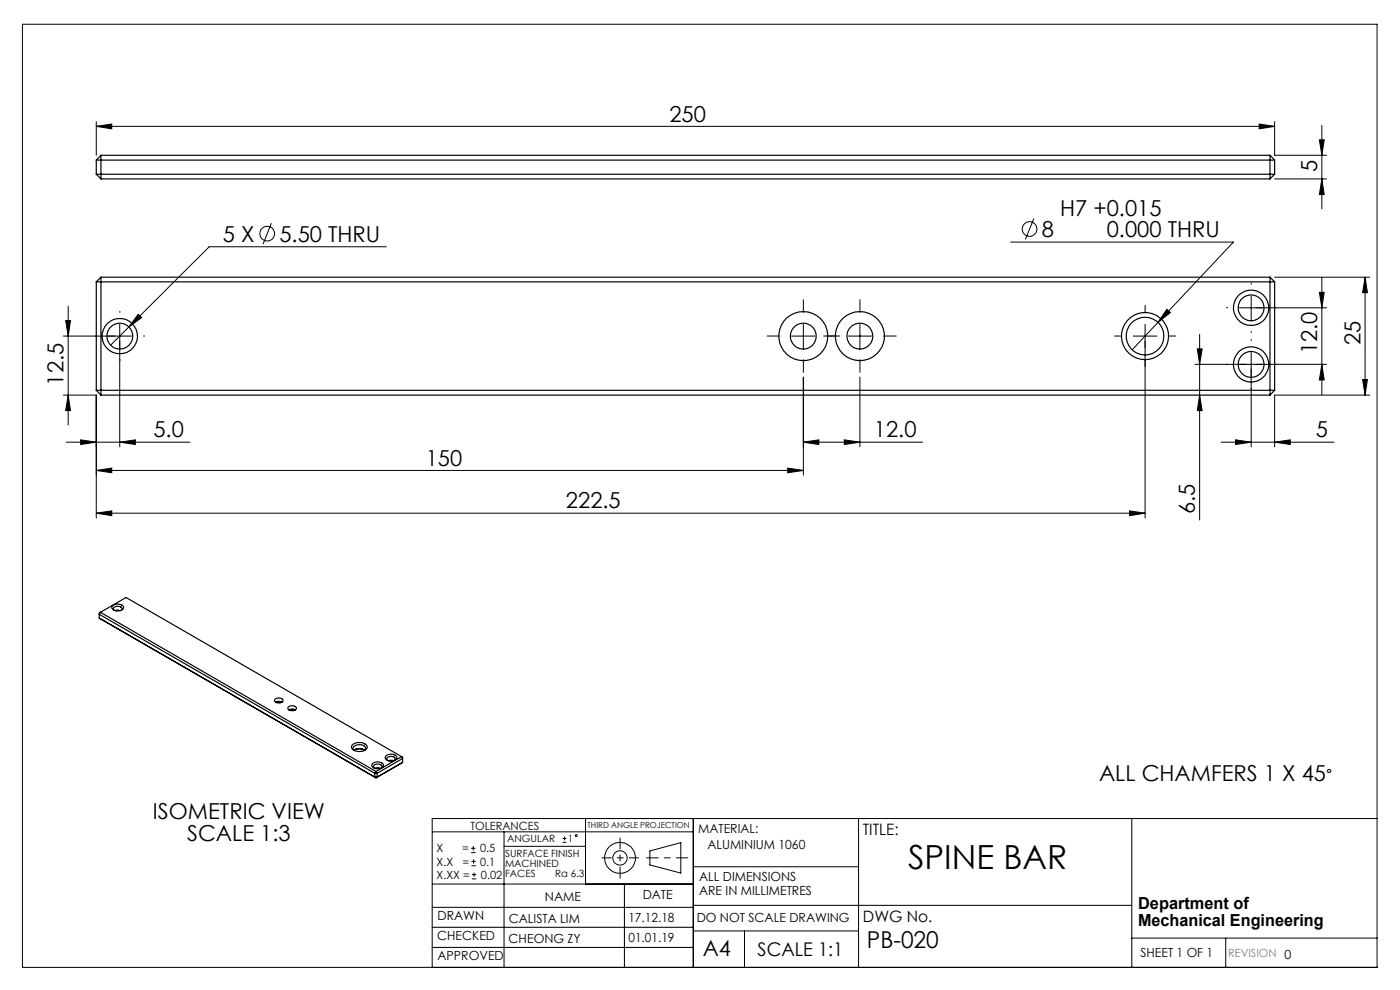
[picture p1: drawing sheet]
<svg xmlns="http://www.w3.org/2000/svg" width="297mm" height="210mm" viewBox="0 0 297 210" stroke-linecap="round" stroke-linejoin="round" font-family="sans-serif">
<g fill="none" stroke="#000" stroke-width=".21">
<path d="M4.8 5.1h287.3v200.1h-287.3zM20.4 26.8l3.3-.5v1zM20.4 25.8v7.1M20.4 26.8h250M267.1 26.3l3.3 .5-3.3 .5zM270.4 38h11M270.4 25.8v7.1h11M279.9 29.7h1l-.5 3.2zM280.4 26.6v17.7M280.4 38l.5 3.3h-1zM57.6 47.3l-1.8 4.5M82 52.3h-37.6l-20.9 20.9"/>
<path d="M214.4 51.4h47.3l-21.5 22.8M219.3 46.3l-1.8 4.5M270.4 58.8h20.2M280.4 58.9v24.7M289.6 58.8v25M289.6 58.8l.5 3.3h-1zM13.9 68h1.1l-.5 3.3zM14.5 64.9v25.3M25.4 68.8v26M27.9 71.3h-14.5M29.3 66.7l.8 .7-2.8 1.9zM167.9 71.3h5"/>
<path d="M170.4 68.8v5M179.9 71.3h5M182.4 68.8v5M240.4 71.3h5M242.9 68.8v41.1M247.5 65.6l.8 .7-2.7 2.1zM253.5 77.3h27.9M254 74h1l-.5 3.3zM254.5 70.9v39.4M262.9 65.3h18.5M265.4 62.8v5M265.4 74.8v20"/>
<path d="M279.9 62h1l-.5 3.3zM280.4 77.3l.5 3.3h-1zM13.4 83.8h7v26.1M14.1 93.8h26.2M14.5 83.8l.5 3.3h-1.1zM17.1 93.3l3.3 .5-3.3 .5zM20.4 99.8l3.3-.5v1zM20.4 99.8h150M25.4 93.8l3.3-.5v1zM167.1 99.3l3.3 .5-3.3 .5zM170.4 93.8l3.3-.5v1zM170.4 80v20.8"/>
<path d="M170.4 93.8h25.3M179.1 93.3l3.3 .5-3.3 .5zM182.4 80v14.8M254.5 83.8l.5 3.3h-1zM259.1 93.8h23.9M262.1 93.3l3.3 .5-3.3 .5zM270.4 93.8l3.3-.5v1zM289.1 80.5h1l-.5 3.3zM290.6 83.8h-20.2v11M20.4 108.9l3.3-.5v1zM20.4 108.9h222.5M239.6 108.4l3.3 .5-3.3 .5z"/>
<path d="M91.7 176.5h55.4M99.9 179.9h1M100.4 179.5v.9M106.9 176.5v28.7M106.9 179.5h17.3M119.3 178.7h.9M119.3 177.9h.9M119.8 177.4v.9M124.2 173.6v13.9M147.1 173.6v31.6M182.1 173.6v31.6M240.1 173.6v31.6"/>
<path d="M292.1 173.6h-200.4v31.6M91.7 196.7h55.4M91.7 192.5h55.4M91.7 187.5h55.4M99.9 180.9h1M100 183.6h.9M100 182.7h.9M100.1 186.4h.9M100.1 185.5h.9M100.5 182.3v.9M100.6 185.1v.9M132.5 187.5v17.7"/>
<path d="M137.9 180.5l6.5-1.8v6.5l-6.5-1.7zM147.1 183.9h35M147.1 197.5h35M147.1 192h93M157.9 197.5v7.7M240.1 199h52M260 199v6.2M91.7 201h55.4"/>
<circle cx="56.7" cy="49.5" r="1.55"/>
<circle cx="218.4" cy="48.6" r="1.56"/>
<circle cx="122.2" cy="177.3" r=".2"/>
<circle cx="131.5" cy="182" r="1.52"/>
<circle cx="131.5" cy="182" r="3.3"/>
</g>
<path d="M145.9 182h-8.7" fill="none" stroke="#000" stroke-width=".21" stroke-dasharray="15.2 1.3 1.3 1.3" stroke-dashoffset="12.8"/>
<path d="M131.5 177.7v8.6" fill="none" stroke="#000" stroke-width=".21" stroke-dasharray="15.2 1.3 1.3 1.3" stroke-dashoffset="12.9"/>
<path d="M127.7 182h7.8" fill="none" stroke="#000" stroke-width=".21" stroke-dasharray="15.2 1.3 1.3 1.3" stroke-dashoffset="13.3"/>
<g fill="none" stroke="#000" stroke-width=".21" stroke-dasharray="15.2 1.3 1.3 1.3">
<path d="M20.4 71.3h-.2M25.4 66.3v-.3M25.4 76.3v.2M30.4 71.3h.3M165.4 71.3h-2.7M170.4 66.3v-2.7M170.4 76.3v2.7M175.4 71.3h2.7M177.4 71.3h-2.7M182.4 66.3v-2.7M182.4 76.3v2.7M187.4 71.3h2.7"/>
<path d="M237.9 71.3h-1.5M242.9 66.3v-1.5M242.9 76.3v1.5M247.9 71.3h1.5M260.4 65.3h-.2M260.4 77.3h-.2M265.4 60.3v-.3M265.4 70.3v.2M265.4 72.3v-.3M270.4 65.3h.3M270.4 77.3h.3M265.4 82.3v.2"/>
</g>
<g fill="#000">
<path d="M289.6 58.8l.5 3.3h-1zM289.1 80.5h1l-.5 3.3zM279.9 62h1l-.5 3.3zM280.4 77.3l.5 3.3h-1zM254 74h1l-.5 3.3zM254.5 83.8l.5 3.3h-1zM13.9 68h1.1l-.5 3.3zM14.5 83.8l.5 3.3h-1.1zM279.9 29.7h1l-.5 3.2zM280.4 38l.5 3.3h-1z"/>
<path d="M25.4 93.8l3.3-.5v1zM17.1 93.3l3.3 .5-3.3 .5zM239.6 108.4l3.3 .5-3.3 .5zM20.4 108.9l3.3-.5v1z"/>
<path d="M262.1 93.3l3.3 .5-3.3 .5zM270.4 93.8l3.3-.5v1zM29.3 66.7l-2 2.6 2.8-1.9zM247.5 65.6l-1.9 2.8 2.7-2.1zM170.4 93.8l3.3-.5v1zM179.1 93.3l3.3 .5-3.3 .5zM20.4 99.8l3.3-.5v1zM167.1 99.3l3.3 .5-3.3 .5zM20.4 26.8l3.3-.5v1zM267.1 26.3l3.3 .5-3.3 .5z"/>
</g>
<g fill="none" stroke="#000" stroke-width=".25">
<path d="M20.4 34v3M20.4 37h250M20.4 34h250M20.4 37l1 1M21.4 32.9v5.1M21.4 38h248M21.4 32.9h248M21.4 32.9l-1 1.1M269.4 32.9v5.1M269.4 32.9l1 1.1M270.4 34v3M270.4 37l-1 1"/>
<path d="M20.4 59.8h250M20.4 59.8v23M21.4 58.8v25M21.4 58.8h248M21.4 58.8l-1 1M269.4 58.8v25M269.4 58.8l1 1M270.4 59.8v23M20.4 82.8l1 1M20.4 82.8h250M21.4 83.8h248M270.4 82.8l-1 1"/>
<path d="M21.1 131.1l58.7 33.9M21.1 131.1l.2 .2M21.3 129.9l58.5 33.7M21.3 129.9l-.2 .4 58.4 33.7M21.3 129.9l-.2 .1v1.1M21.3 129.9l5.4-3.2 58.5 33.8M23.8 128.6a1.64 1.64 0 0 1 2.4 .2 1.3 1.3 0 0 1-2 .6l-.5-.4zM24.2 129.5l-.1-.1a.62 .62 0 0 1 .2-.7 .62 .62 0 0 1 .7-.1 .57 .57 0 0 1 .7 .2 .57 .57 0 0 1 0 .7M24.4 129.5h1.1M24.6 129.5h.8M58.3 148.4a1.03 1.03 0 0 1 1.7 .3 1.07 1.07 0 0 1-1.8-.2zM58.5 148.9a1.43 1.43 0 0 1 1.3 0"/>
<path d="M58.6 149h1.1M61.2 149.9a1.02 1.02 0 0 1 1.7 .4 1.04 1.04 0 0 1-1.8-.1zM61.4 150.6h1.1M62.6 150.6l-.6-.2-.7 .2M62.6 150.6h.1M74.7 158a2.06 2.06 0 0 1 3.2 .4 1.86 1.86 0 0 1-2.7 .8l-.4-.3-.2-.3zM75.1 159.1a1.98 1.98 0 0 1 2.3 0M75.2 159.2a.57 .57 0 0 1-.3-.6 .57 .57 0 0 1 .5-.5 1.54 1.54 0 0 1 2.2 .7l-.3 .4M75.2 159.1a2.75 2.75 0 0 1 2.1 0M79.1 161.9a1.68 1.68 0 0 1 2.3 .3 1.21 1.21 0 0 1-1.8 .8 .61 .61 0 0 1-.7-.4 .61 .61 0 0 1 .2-.7zM79.4 162.9a.5 .5 0 0 1-.1-.6 .5 .5 0 0 1 .6-.2 .68 .68 0 0 1 .8 0 .68 .68 0 0 1 .2 .7v.1M79.5 164h.5"/>
<path d="M79.5 164.8h.5M79.5 164v.8M79.5 164.8l.3 .2M79.6 163h1M79.7 163h.8M79.8 163.6l.2 .4M79.8 163.6l-.3 .4M80 164v.8M80 164.8l-.2 .2M81.8 160.4a1.48 1.48 0 0 1 2.4 .4 1.48 1.48 0 0 1-2.5-.1zM82.2 161.3a.51 .51 0 0 1 0-.6 .51 .51 0 0 1 .6-.2 .67 .67 0 0 1 .7 0 .67 .67 0 0 1 .2 .7v.1M82.4 161.4h1.1"/>
<path d="M82.6 161.4h.8M85.2 160.5l-5.4 3.1M85.2 160.5l.2 .4-5.4 3.1M85.2 160.5l.2 .1v1.1M85.4 161.7l-5.4 3.1M85.4 161.7l-5.6 3.3"/>
<circle cx="25.4" cy="71.3" r="3.7"/>
<circle cx="25.4" cy="71.3" r="2.75"/>
<circle cx="170.4" cy="71.3" r="5.2"/>
<circle cx="170.4" cy="71.3" r="2.74"/>
<circle cx="182.4" cy="71.3" r="5.2"/>
<circle cx="182.4" cy="71.3" r="2.74"/>
<circle cx="242.9" cy="71.3" r="5"/>
<circle cx="242.9" cy="71.3" r="4"/>
<circle cx="265.4" cy="65.3" r="2.76"/>
<circle cx="265.4" cy="77.3" r="3.7"/>
<circle cx="265.4" cy="77.3" r="2.75"/>
<circle cx="265.4" cy="65.3" r="3.7"/>
</g>
<text font-size="7.1" x="192.6" y="184.3">SPINE BAR</text>
<text font-size="4.9" x="183.9" y="201">PB-020</text>
<g font-size="4.7">
<text x="142" y="25.8">250</text>
<text x="279.4" y="36.5" transform="rotate(-90 279.4 36.5)">5</text>
<text x="224.9" y="45.8">H7 +0.015</text>
<text x="47.3" y="51.3">5 X</text>
<text x="59.3" y="51.3">5.50 THRU</text>
<text x="221" y="50.3">8</text>
<text x="234.8" y="50.3">0.000 THRU</text>
<text x="279.4" y="75.1" transform="rotate(-90 279.4 75.1)">12.0</text>
<text x="288.6" y="73.2" transform="rotate(-90 288.6 73.2)">25</text>
<text x="13.5" y="81.8" transform="rotate(-90 13.5 81.8)">12.5</text>
<text x="32.6" y="92.8">5.0</text>
<text x="185.4" y="92.8">12.0</text>
<text x="279.1" y="92.8">5</text>
<text x="90.3" y="98.8">150</text>
<text x="120.1" y="107.8">222.5</text>
<text x="253.5" y="109" transform="rotate(-90 253.5 109)">6.5</text>
<text x="233.2" y="165.6">ALL CHAMFERS 1 X 45</text>
<text x="32.4" y="173.8">ISOMETRIC VIEW</text>
<text x="39.7" y="178.3">SCALE 1:3</text>
<text x="149.1" y="202.9">A4</text>
</g>
<text font-size="4" x="160.7" y="202.8">SCALE 1:1</text>
<text font-size="3.9" x="281.3" y="165.7">°</text>
<g font-size="3.5">
<text x="241.4" y="192.8">Department of</text>
<text x="241.4" y="196.3">Mechanical Engineering</text>
</g>
<g font-size="3.3">
<text x="183" y="177.2">TITLE:</text>
<text x="183.1" y="195.7">DWG No.</text>
</g>
<g font-size="2.7">
<text x="148.1" y="176.7">MATERIAL:</text>
<text x="150.1" y="180.1">ALUMINIUM 1060</text>
<text x="115.6" y="191">NAME</text>
<text x="136.3" y="190.8">DATE</text>
<text x="148.3" y="186.8">ALL DIMENSIONS</text>
<text x="148.3" y="189.8">ARE IN MILLIMETRES</text>
<text x="92.8" y="195.2">DRAWN</text>
<text x="107.9" y="195.7">CALISTA LIM</text>
<text x="133.3" y="195.6">17.12.18</text>
<text x="147.8" y="195.7">DO NOT SCALE DRAWING</text>
<text x="92.8" y="199.3">CHECKED</text>
<text x="92.8" y="203.6">APPROVED</text>
<text x="107.9" y="199.9">CHEONG ZY</text>
<text x="133.3" y="199.8">01.01.19</text>
<text x="242" y="203">SHEET 1 OF 1</text>
</g>
<g font-size="2.4">
<text x="99.8" y="176">TOLERANCES</text>
<text x="92.6" y="180.8">X</text>
<text x="92.6" y="183.6">X.X</text>
<text x="98" y="180.8">=</text>
<text x="98.1" y="183.6">=</text>
<text x="101.8" y="180.8">0.5</text>
<text x="101.9" y="183.6">0.1</text>
<text x="92.6" y="186.4">X.XX =</text>
<text x="102" y="186.4">0.02</text>
</g>
<text font-size="2.4" fill="#808080" x="260.6" y="203">REVISION 0</text>
<g font-size="2.1">
<text x="107.6" y="178.6">ANGULAR</text>
<text x="120.5" y="178.6">1</text>
<text x="107.2" y="181.8">SURFACE FINISH</text>
<text x="107.2" y="183.9">MACHINED</text>
<text x="107.2" y="186">FACES</text>
<text x="117.8" y="186">Ra 6.3</text>
</g>
<text font-size="1.7" x="124.6" y="175.7">THIRD ANGLE PROJECTION</text>
</svg>
